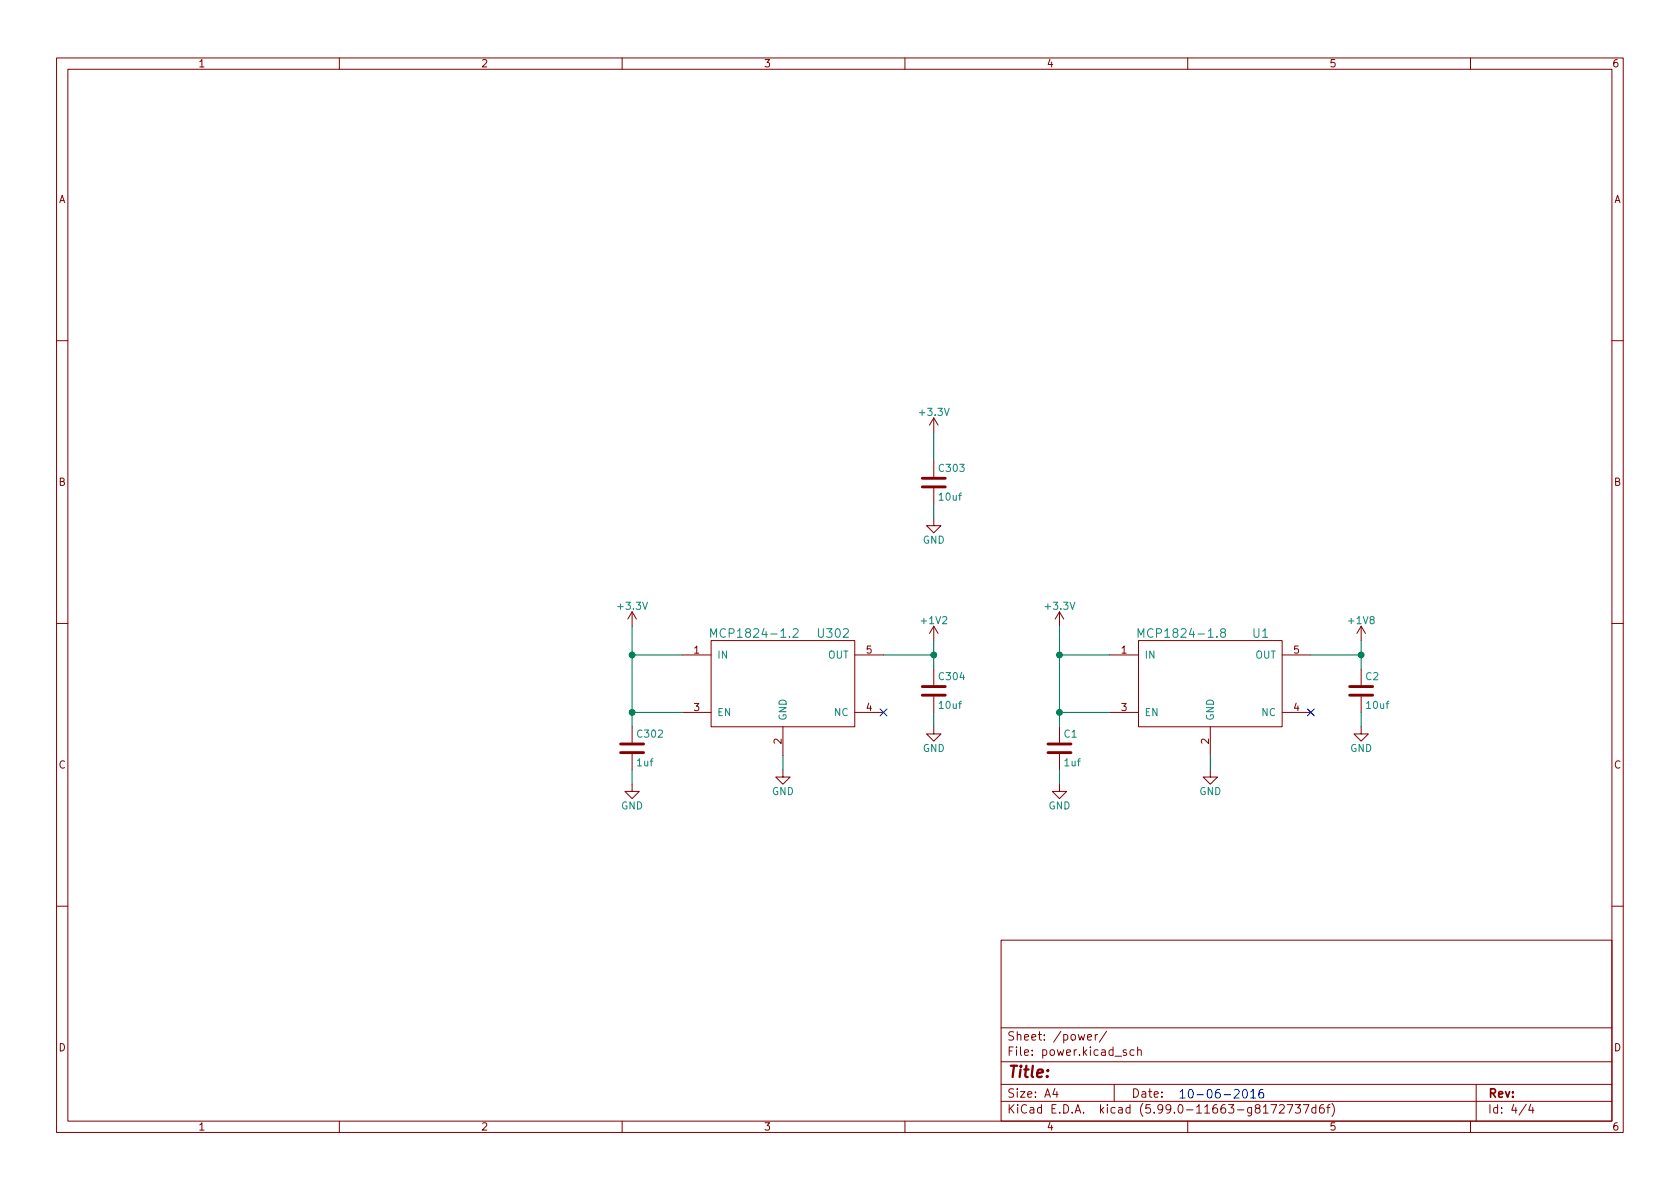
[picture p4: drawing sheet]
EESchema Schematic File Version 4
EELAYER 30 0
EELAYER END
$Descr A4 11693 8268
encoding utf-8
Sheet 3 4
Title ""
Date ""
Rev ""
Comp ""
Comment1 ""
Comment2 ""
Comment3 ""
Comment4 ""
$EndDescr
$Comp
L power:GND #PWR05
U 1 1
P 5450 5350
F 0 "#PWR05" H 5450 5100 50  0001 C CNN
F 1 "GND" H 5450 5200 50  0000 C CNN
F 2 "" H 5450 5350 50  0000 C CNN
F 3 "" H 5450 5350 50  0000 C CNN
	1    5450 5350
	1    0    0    -1  
$EndComp
$Comp
L power:+3.3V #PWR06
U 1 1
P 6500 3000
F 0 "#PWR06" H 6500 2850 50  0001 C CNN
F 1 "+3.3V" H 6500 3140 50  0000 C CNN
F 2 "" H 6500 3000 50  0000 C CNN
F 3 "" H 6500 3000 50  0000 C CNN
	1    6500 3000
	1    0    0    -1  
$EndComp
$Comp
L power:+1V2 #PWR07
U 1 1
P 6500 4450
F 0 "#PWR07" H 6500 4300 50  0001 C CNN
F 1 "+1V2" H 6500 4590 50  0000 C CNN
F 2 "" H 6500 4450 50  0000 C CNN
F 3 "" H 6500 4450 50  0000 C CNN
	1    6500 4450
	1    0    0    -1  
$EndComp
$Comp
L icehat-rescue:MCP1802 U302
U 1 1
P 5450 4750
F 0 "U302" H 5800 5100 60  0000 C CNN
F 1 "MCP1824-1.2" H 5250 5100 60  0000 C CNN
F 2 "Package_TO_SOT_SMD:SOT-23-5_HandSoldering" H 5600 4800 60  0001 C CNN
F 3 "" H 5600 4800 60  0000 C CNN
	1    5450 4750
	1    0    0    -1  
$EndComp
$Comp
L Device:C C302
U 1 1
P 4400 5200
F 0 "C302" H 4425 5300 50  0000 L CNN
F 1 "1uf" H 4425 5100 50  0000 L CNN
F 2 "Capacitor_SMD:C_0603_1608Metric_Pad1.08x0.95mm_HandSolder" H 4438 5050 50  0001 C CNN
F 3 "" H 4400 5200 50  0000 C CNN
	1    4400 5200
	1    0    0    -1  
$EndComp
$Comp
L power:GND #PWR08
U 1 1
P 4400 5450
F 0 "#PWR08" H 4400 5200 50  0001 C CNN
F 1 "GND" H 4400 5300 50  0000 C CNN
F 2 "" H 4400 5450 50  0000 C CNN
F 3 "" H 4400 5450 50  0000 C CNN
	1    4400 5450
	1    0    0    -1  
$EndComp
$Comp
L power:GND #PWR09
U 1 1
P 6500 5050
F 0 "#PWR09" H 6500 4800 50  0001 C CNN
F 1 "GND" H 6500 4900 50  0000 C CNN
F 2 "" H 6500 5050 50  0000 C CNN
F 3 "" H 6500 5050 50  0000 C CNN
	1    6500 5050
	1    0    0    -1  
$EndComp
$Comp
L power:GND #PWR011
U 1 1
P 6500 3600
F 0 "#PWR011" H 6500 3350 50  0001 C CNN
F 1 "GND" H 6500 3450 50  0000 C CNN
F 2 "" H 6500 3600 50  0000 C CNN
F 3 "" H 6500 3600 50  0000 C CNN
	1    6500 3600
	1    0    0    -1  
$EndComp
Wire Wire Line
	4750 4950 4400 4950
Wire Wire Line
	4400 4550 4400 4950
NoConn ~ 6150 4950
Wire Wire Line
	5450 5350 5450 5250
Wire Wire Line
	4400 5450 4400 5350
$Comp
L Device:C C303
U 1 1
P 6500 3350
F 0 "C303" H 6525 3450 50  0000 L CNN
F 1 "10uf" H 6525 3250 50  0000 L CNN
F 2 "Capacitor_SMD:C_0805_2012Metric_Pad1.18x1.45mm_HandSolder" H 6538 3200 50  0001 C CNN
F 3 "" H 6500 3350 50  0000 C CNN
	1    6500 3350
	1    0    0    -1  
$EndComp
Connection ~ 4400 4950
$Comp
L Device:C C304
U 1 1
P 6500 4800
F 0 "C304" H 6525 4900 50  0000 L CNN
F 1 "10uf" H 6525 4700 50  0000 L CNN
F 2 "Capacitor_SMD:C_0805_2012Metric_Pad1.18x1.45mm_HandSolder" H 6538 4650 50  0001 C CNN
F 3 "" H 6500 4800 50  0000 C CNN
	1    6500 4800
	1    0    0    -1  
$EndComp
Wire Wire Line
	6150 4550 6500 4550
Wire Wire Line
	6500 4450 6500 4550
Wire Wire Line
	6500 5050 6500 4950
Wire Wire Line
	6500 3600 6500 3500
Connection ~ 6500 4550
Text Notes 8200 7650 0    60   ~ 0
10-06-2016
Wire Wire Line
	4400 4550 4750 4550
Wire Wire Line
	4400 4950 4400 5050
Wire Wire Line
	6500 4550 6500 4650
Wire Wire Line
	6500 3000 6500 3200
$Comp
L power:+3.3V #PWR0101
U 1 1
P 4400 4350
F 0 "#PWR0101" H 4400 4200 50  0001 C CNN
F 1 "+3.3V" H 4400 4490 50  0000 C CNN
F 2 "" H 4400 4350 50  0000 C CNN
F 3 "" H 4400 4350 50  0000 C CNN
	1    4400 4350
	1    0    0    -1  
$EndComp
Wire Wire Line
	4400 4350 4400 4550
Connection ~ 4400 4550
$Comp
L power:GND #PWR0102
U 1 1
P 8425 5350
F 0 "#PWR0102" H 8425 5100 50  0001 C CNN
F 1 "GND" H 8425 5200 50  0000 C CNN
F 2 "" H 8425 5350 50  0000 C CNN
F 3 "" H 8425 5350 50  0000 C CNN
	1    8425 5350
	1    0    0    -1  
$EndComp
$Comp
L power:+1V8 #PWR0103
U 1 1
P 9475 4450
F 0 "#PWR0103" H 9475 4300 50  0001 C CNN
F 1 "+1V8" H 9475 4590 50  0000 C CNN
F 2 "" H 9475 4450 50  0000 C CNN
F 3 "" H 9475 4450 50  0000 C CNN
	1    9475 4450
	1    0    0    -1  
$EndComp
$Comp
L icehat-rescue:MCP1802 U1
U 1 1
P 8425 4750
F 0 "U1" H 8775 5100 60  0000 C CNN
F 1 "MCP1824-1.8" H 8225 5100 60  0000 C CNN
F 2 "Package_TO_SOT_SMD:SOT-23-5_HandSoldering" H 8575 4800 60  0001 C CNN
F 3 "" H 8575 4800 60  0000 C CNN
	1    8425 4750
	1    0    0    -1  
$EndComp
$Comp
L Device:C C1
U 1 1
P 7375 5200
F 0 "C1" H 7400 5300 50  0000 L CNN
F 1 "1uf" H 7400 5100 50  0000 L CNN
F 2 "Capacitor_SMD:C_0603_1608Metric_Pad1.08x0.95mm_HandSolder" H 7413 5050 50  0001 C CNN
F 3 "" H 7375 5200 50  0000 C CNN
	1    7375 5200
	1    0    0    -1  
$EndComp
$Comp
L power:GND #PWR0104
U 1 1
P 7375 5450
F 0 "#PWR0104" H 7375 5200 50  0001 C CNN
F 1 "GND" H 7375 5300 50  0000 C CNN
F 2 "" H 7375 5450 50  0000 C CNN
F 3 "" H 7375 5450 50  0000 C CNN
	1    7375 5450
	1    0    0    -1  
$EndComp
$Comp
L power:GND #PWR0105
U 1 1
P 9475 5050
F 0 "#PWR0105" H 9475 4800 50  0001 C CNN
F 1 "GND" H 9475 4900 50  0000 C CNN
F 2 "" H 9475 5050 50  0000 C CNN
F 3 "" H 9475 5050 50  0000 C CNN
	1    9475 5050
	1    0    0    -1  
$EndComp
Wire Wire Line
	7725 4950 7375 4950
Wire Wire Line
	7375 4550 7375 4950
NoConn ~ 9125 4950
Wire Wire Line
	8425 5350 8425 5250
Wire Wire Line
	7375 5450 7375 5350
Connection ~ 7375 4950
$Comp
L Device:C C2
U 1 1
P 9475 4800
F 0 "C2" H 9500 4900 50  0000 L CNN
F 1 "10uf" H 9500 4700 50  0000 L CNN
F 2 "Capacitor_SMD:C_0805_2012Metric_Pad1.18x1.45mm_HandSolder" H 9513 4650 50  0001 C CNN
F 3 "" H 9475 4800 50  0000 C CNN
	1    9475 4800
	1    0    0    -1  
$EndComp
Wire Wire Line
	9125 4550 9475 4550
Wire Wire Line
	9475 4450 9475 4550
Wire Wire Line
	9475 5050 9475 4950
Connection ~ 9475 4550
Wire Wire Line
	7375 4550 7725 4550
Wire Wire Line
	7375 4950 7375 5050
Wire Wire Line
	9475 4550 9475 4650
$Comp
L power:+3.3V #PWR0106
U 1 1
P 7375 4350
F 0 "#PWR0106" H 7375 4200 50  0001 C CNN
F 1 "+3.3V" H 7375 4490 50  0000 C CNN
F 2 "" H 7375 4350 50  0000 C CNN
F 3 "" H 7375 4350 50  0000 C CNN
	1    7375 4350
	1    0    0    -1  
$EndComp
Wire Wire Line
	7375 4350 7375 4550
Connection ~ 7375 4550
$EndSCHEMATC
